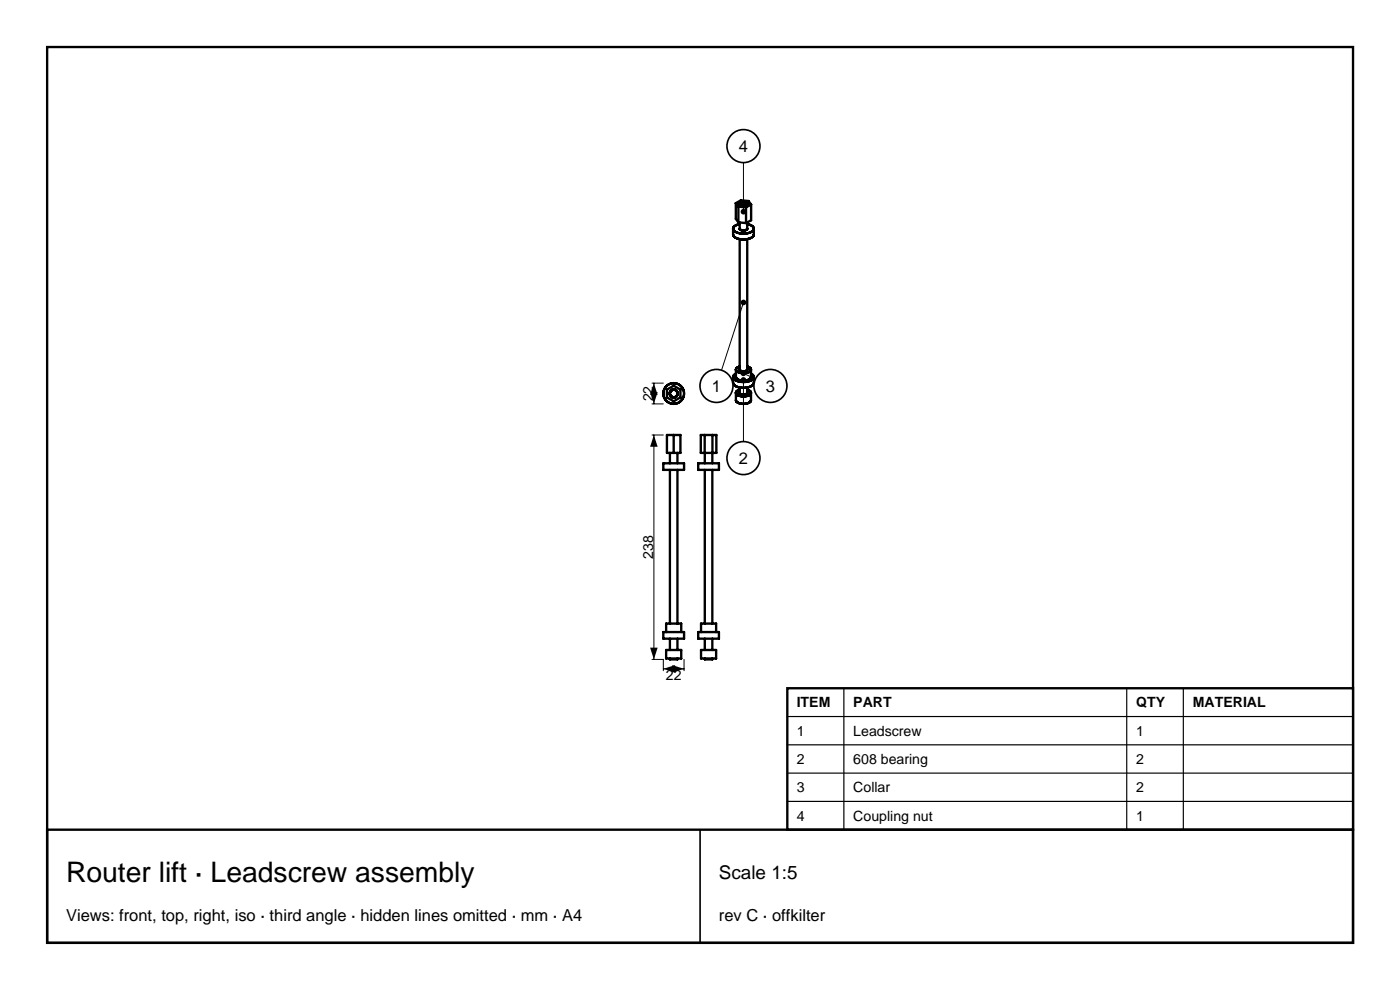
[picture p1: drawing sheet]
<svg xmlns="http://www.w3.org/2000/svg" width="297mm" height="210mm" viewBox="0 0 297 210" stroke-linecap="round" stroke-linejoin="round" font-family="sans-serif">
<g fill="none" stroke="#000" stroke-width=".5">
<path d="M10 10h277v190h-277zM155.5 48.5l.1 1.6 .5 .4 .8 .2M156.1 43.1v3.3l.5 .8M156.1 43.1l1.1-.6 1.6 .1 .5 .8M156.1 43.1l.5 .7M156.6 47.2l1.7 .1M156.6 43.8v3.4M156.6 43.8l1.7 .2M156.9 43.2v.1M156.9 43.2h.1M156.9 43.3h.1M156.9 43.3v.1"/>
<path d="M156.9 47.5a1.13 1.13 0 0 0-1.3 1.3 3.2 3.2 0 0 0 4.3-.1v-.2M156.9 43.2v.2M156.9 47.2v1.3M156.9 50.7v27.7M156.9 48.5h.1M156.9 43.1v.1M156.9 43.4h.1M156.9 48.5v.1M156.9 48.6h.1M156.9 43.3l.1 .1M156.9 48.6l.8 .3 .8-.3M156.9 43.4l.2 .1"/>
<path d="M157 43.4h.1M157 43l-.1 .1M157 43.4l.1 .1M157.1 43l-.2 .1M157.1 43.5h.1M157.1 42.9l-.1 .1M157.2 43h-.1M157.2 43.5h.1M157.2 42.9h-.1M157.2 43.6h.2M157.3 42.9l-.1 .1M157.3 43.5l.1 .1"/>
<path d="M157.3 42.9h.1M157.4 43.6h.6M157.5 42.8l-.2 .1M157.5 42.9h-.2M157.6 42.9h-.1M157.7 42.8h.1M157.7 42.9h-.1M157.7 42.8h-.1M157.8 42.9h.1M157.8 42.8h.1M157.9 42.9h.1M158 42.9h.2"/>
<path d="M158 42.9h.1M158.1 42.9h.2M158.2 42.9l.1 .1M158.2 43.5l-.2 .1M158.3 43.5l-.3 .1M158.3 44v3.3M158.3 43l.1 .1M158.3 43.5h-.1M158.3 42.9l.2 .2M158.3 43.5h.1M158.4 43.1h.1M158.5 43.4l-.2 .1"/>
<path d="M158.5 43.1h.1M158.5 43.4h-.1M158.5 48.6h.1M158.5 43.1v.1M158.5 43.3v.1M158.5 48.5v.1M158.5 43.2h.1M158.5 43.3h.1M158.5 43.4h.1M158.5 43.2v.2M158.5 47.2v1.3M158.5 50.7v27.7l-.1 .2-.5 .2-.8-.2"/>
<path d="M158.5 43.2v.1M158.5 47.5l1 .4 .4 .6M158.5 48.5h.1M158.5 43.1l.1 .1M158.6 43.2h.1M158.6 43.2l-.1 .2M159.3 43.4v3.3l-1 .6M159.3 43.4l-1 .6M159.9 48.5v1.3a2.35 2.35 0 0 1-2.8 1l-.2-.1M155.5 80v1.2a2.14 2.14 0 0 0 2.5 1.1l.5-.1M156.1 78.4v1.6a2.08 2.08 0 0 0 2.7 .5l.5-.4v-1.7M156.1 78.4a2.1 2.1 0 0 0 2.8 .5l.4-.5"/>
<path d="M156.9 77.7l-.6 .3-.2 .4M156.9 78.4v.1M156.9 78.5h.1M157 78.5v.1M157 78.6h.1M158.5 77.7l.6 .3 .2 .4M159.3 79.3a.77 .77 0 0 1 .6 .8 .77 .77 0 0 1-.8 .7 3.2 3.2 0 0 1-3.5-.6v-.5l.5-.4M159.9 80l-.1 1.5-.4 .4-.9 .3M140.7 98.3h4.4v1.4h-4.4zM141.5 92.3h2.8v3.8h-2.8zM141.5 82.6l1.4-.8 1.4 .8v1.7l-1.4 .8-1.4-.8zM142.1 96.1v2.2"/>
<path d="M142.1 99.7v32.6M142.2 83.1l-.1 .4 .2 .4M142.2 83l-.1 .5 .1 .5M142.2 84l.4 .2M142.3 83l-.1 .1M142.3 83.9l.3 .3M142.4 82.8a.85 .85 0 0 1 1.4 .6 .85 .85 0 0 1-1.2 .8M142.4 82.8l-.2 .2M142.5 82.8l-.2 .2M142.6 84.2l.5 .1M142.8 82.7l-.3 .1M142.9 92.3v3.8"/>
<path d="M142.9 82.7a.8 .8 0 0 1 .7 1.2M143.5 84l-.4 .2M143.7 96.1v2.2M143.7 99.7v32.6M148.1 98.3h4.4v1.4h-4.4zM148.7 92.3h3.3v3.8h-3.3zM149.5 92.3v6M149.5 99.7v32.6M151.1 96.1v2.2M151.1 99.7v32.6M151.1 92.3v3.8M156.1 83.3v1.6a2.04 2.04 0 0 0 2.7 .6l.5-.5v-1.7"/>
<path d="M156.1 83.3a2.1 2.1 0 0 0 2.8 .6l.4-.6M156.9 82.2v1.2M156.9 82.7l-.6 .2-.2 .4M156.9 83.4h.1M156.9 83.4l.1 .1M157 83.5h.1M158.5 83.4l-.6 .3-.8-.2M158.5 83.4h.1M158.5 82.2v1.2M158.5 82.7l.6 .2 .2 .4M140.7 134.1h4.4v1.4h-4.4zM141.3 134.1v-1.8h3.2v1.8"/>
<path d="M141.3 137.9h3.2v1.8h-3.2zM142.1 139.7v.2h1.6v-.2M142.1 135.5v2.4M143.7 135.5v2.4M148.1 134.1h4.4v1.4h-4.4zM148.7 134.1v-1.8h3.2v1.8M148.7 137.9h3.2v1.8h-3.2zM149.5 139.7v.2h1.6v-.2M149.5 135.5v2.4M151.1 135.5v2.4"/>
<circle cx="142.9" cy="83.5" r="2.2"/>
</g>
<path d="M157.7 64.2l-4.6 14.3M138.3 92.3h2.4M138.3 85.7h2.4M138.3 81.3h2.4M138.7 81.3v4.4M138.7 92.3v47.6M138.3 139.9h2.4v2.4M145.1 139.9v2.4M140.7 141.9h4.4" fill="none" stroke="#000" stroke-width=".21"/>
<g fill="#000">
<path d="M138.7 92.3l.8 2.5h-1.6zM137.9 83.2h1.6l-.8 2.5zM138.7 81.3l.8 2.5h-1.6zM137.9 137.4h1.6l-.8 2.5zM140.7 141.9l2.5-.8v1.6zM142.6 141.1l2.5 .8-2.5 .8z"/>
<circle cx="157.7" cy="64.2" r=".6"/>
</g>
<circle cx="152" cy="81.9" r="3.5" fill="#fff" stroke="#000" stroke-width=".35"/>
<path d="M157.7 80.6v13.1" fill="none" stroke="#000" stroke-width=".21"/>
<circle cx="157.7" cy="80.6" r=".6" fill="#000"/>
<circle cx="157.7" cy="97.2" r="3.5" fill="#fff" stroke="#000" stroke-width=".35"/>
<path d="M157.7 79.2l2.6 1.2" fill="none" stroke="#000" stroke-width=".21"/>
<circle cx="157.7" cy="79.2" r=".6" fill="#000"/>
<circle cx="163.4" cy="81.9" r="3.5" fill="#fff" stroke="#000" stroke-width=".35"/>
<path d="M157.7 34.5v10.4" fill="none" stroke="#000" stroke-width=".21"/>
<circle cx="157.7" cy="44.9" r=".6" fill="#000"/>
<circle cx="157.7" cy="31" r="3.5" fill="#fff" stroke="#000" stroke-width=".35"/>
<path d="M167 146h120v30h-120z" fill="#fff" stroke="#000" stroke-width=".5"/>
<path d="M167 152h120M167 158h120M179 146v30M239 146v30M251 146v30M167 164h120M167 170h120" fill="none" stroke="#000" stroke-width=".25"/>
<path d="M10 176h277v24h-277z" fill="none" stroke="#000" stroke-width=".5"/>
<path d="M148.5 176v24" fill="none" stroke="#000" stroke-width=".35"/>
<text font-size="6" x="14" y="187.2">Router lift · Leadscrew assembly</text>
<text font-size="4" x="152.5" y="186.4">Scale 1:5</text>
<g font-size="3.5">
<text x="156.7" y="32.3">4</text>
<text x="151" y="83.1">1</text>
<text x="162.5" y="83.1">3</text>
<text x="156.7" y="98.4">2</text>
<text x="14" y="195.3">Views: front, top, right, iso · third angle · hidden lines omitted · mm · A4</text>
<text x="152.5" y="195.3">rev C · offkilter</text>
</g>
<g font-size="3">
<text x="138.6" y="85.1" transform="rotate(-90 138.6 85.1)">22</text>
<text x="138.6" y="118.6" transform="rotate(-90 138.6 118.6)">238</text>
<text x="141.2" y="144.2">22</text>
<text x="169" y="150.1">ITEM</text>
<text x="181" y="150.1">PART</text>
<text x="241" y="150.1">QTY</text>
<text x="253" y="150.1">MATERIAL</text>
<text x="169" y="156.1">1</text>
<text x="181" y="156.1">Leadscrew</text>
<text x="241" y="156.1">1</text>
<text x="169" y="162.1">2</text>
<text x="181" y="162.1">608 bearing</text>
<text x="241" y="162.1">2</text>
<text x="169" y="168.1">3</text>
<text x="181" y="168.1">Collar</text>
<text x="241" y="168.1">2</text>
<text x="169" y="174.1">4</text>
<text x="181" y="174.1">Coupling nut</text>
<text x="241" y="174.1">1</text>
</g>
</svg>
